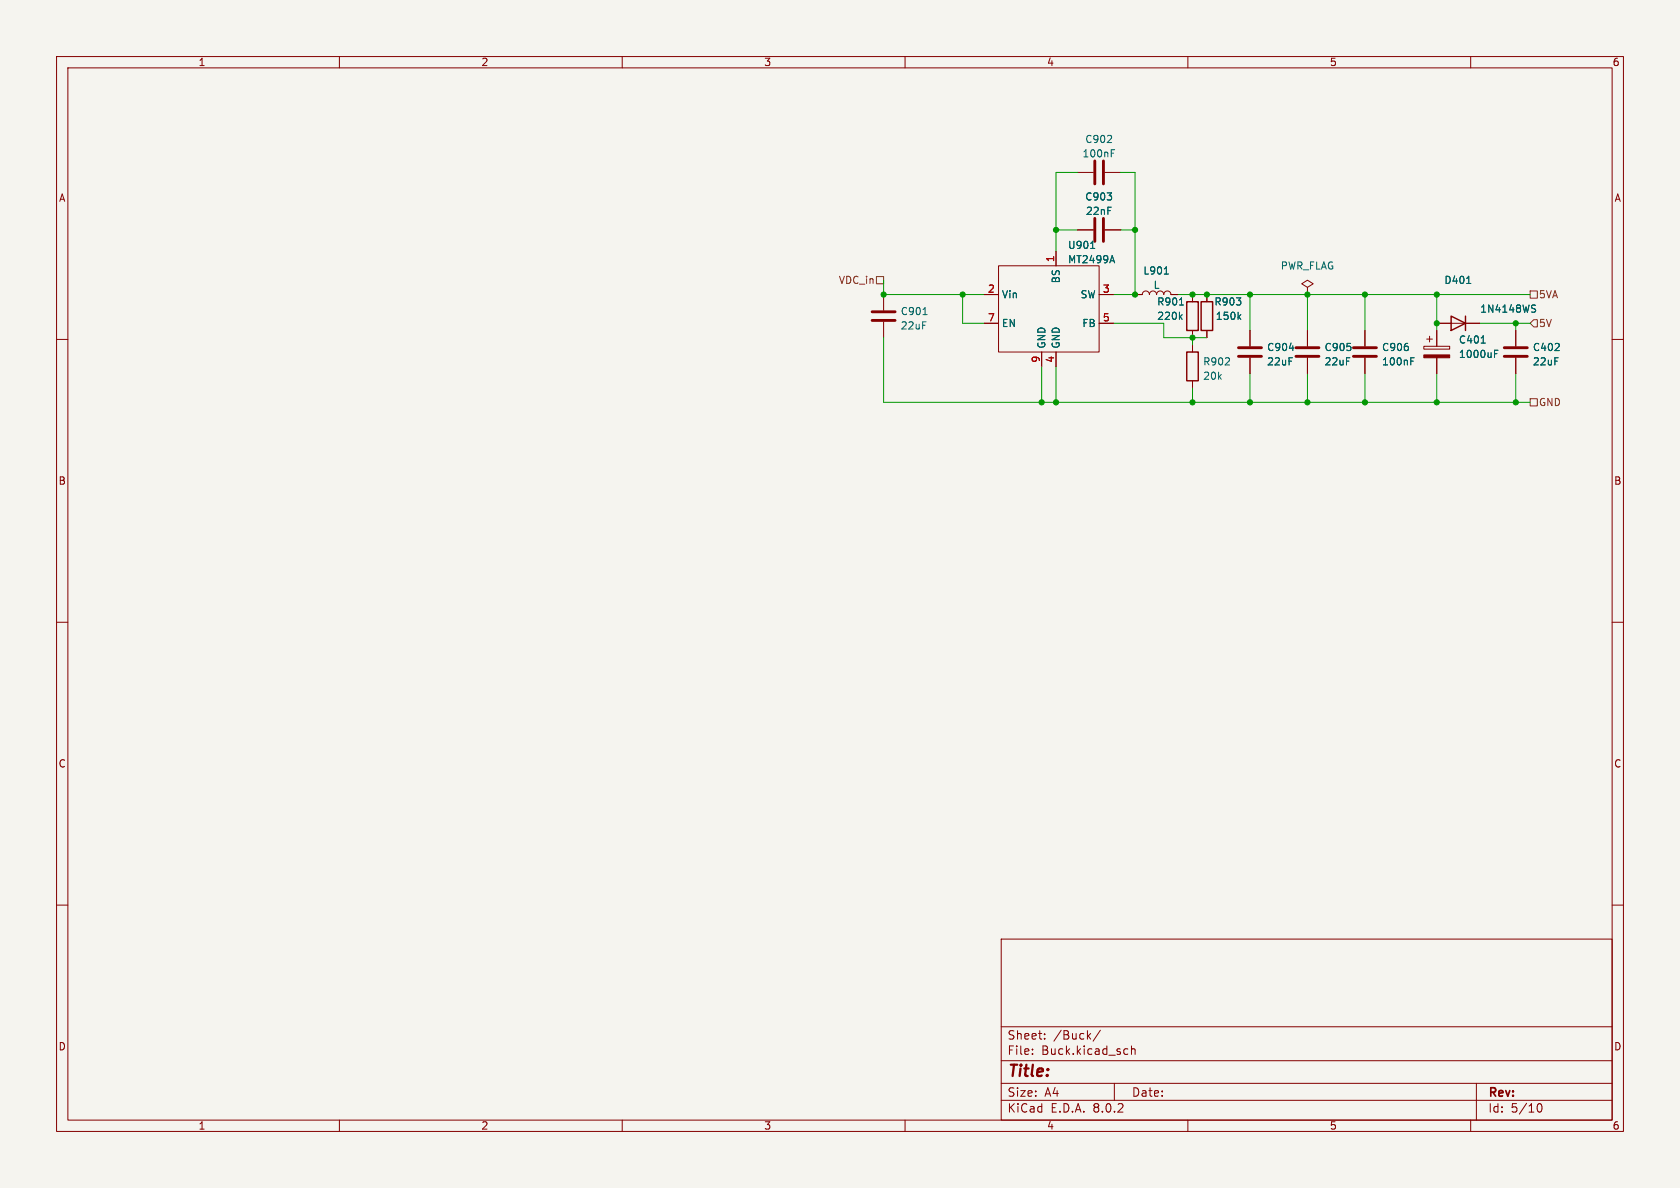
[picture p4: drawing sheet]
<svg xmlns="http://www.w3.org/2000/svg" width="297mm" height="210mm" viewBox="0 0 297 210" stroke-linecap="round" stroke-linejoin="round" font-family="sans-serif">
<path d="M0 0h297v210h-297z" fill="#f5f4ef" stroke="#f5f4ef" stroke-width=".18"/>
<g fill="none" stroke="#840000" stroke-width=".18">
<path d="M10 10h277v190h-277zM12 12h273v186h-273zM60 10v2M110 10v2M160 10v2M210 10v2M260 10v2M190.5 30.5h2.8M195.3 30.5h2.8M10 60h2M156.2 52.1v2.8M156.2 56.9v2.8"/>
<path d="M174 57.2h2.5M174 52.1h2.5M176.5 47h17.8v15.2h-17.8zM186.7 44.5v2.5M190.5 40.6h2.8M194.3 57.2h2.5M194.3 52.1h2.5M195.3 40.6h2.8M200.7 52.1h1.2a.64 .64 0 0 1 .7-.7 .64 .64 0 0 1 .6 .7 .64 .64 0 0 1 .6-.7 .64 .64 0 0 1 .7 .7 .64 .64 0 0 1 .6-.7 .64 .64 0 0 1 .6 .7 .64 .64 0 0 1 .7-.7 .64 .64 0 0 1 .6 .7h1.3M210.8 52.1v1.2M210.8 58.4v1.3M213.4 52.1v1.2"/>
<path d="M213.4 58.4v1.3M221 58.4v2.8M231.1 50.8l1.1-.6-1.1-.7-1 .7 1 .6v1.3M231.1 52.1h.1M231.1 58.4v2.8M241.3 58.4v2.8M252.2 59.9h1M252.7 59.4v1.1M254 58.4v2.8M254 57.2h7.6M268 58.4v2.8M285 60h2"/>
<path d="M184.1 62.2v2.6M186.7 62.2v2.6M210.8 61v1.2M210.8 67.3v1.3M221 63.2v2.8M231.1 63.2v2.8M241.3 63.2v2.8M251.7 61.2h4.6v.5h-4.6zM254 63.2v2.8M268 63.2v2.8M10 110h2M285 110h2"/>
<path d="M10 160h2M285 160h2M177 166h108v32h-108zM60 198v2M110 198v2M160 198v2M177 194.5h108M177 191.5h108M177 187.5h108M177 181.5h108M182.5 186.3v.1M182.5 185.5v.1"/>
<path d="M184.7 183.6v.1M184.7 182.8v.1M192.4 183.1l.4 .6M192.8 182.7l-.6 .6M194.5 182.1l-1.3 2M197 191.5v3M199 185.4l.4 .1M199.4 186.3l-.4 .1M200 185.5l.2-.1 .4 .1 .1 .9M200 184.9v1.5M210 198v2M260 198v2"/>
<path d="M261 191.5v6.5M271.7 195.7l.2-.5 .2-.1a.8 .8 0 0 1 .5 .7 .8 .8 0 0 1-.5 .8l-.2-.1-.2-.5"/>
</g>
<g fill="none" stroke="#840000" stroke-width=".51">
<path d="M193.5 28.4v4.1M193.5 38.6v4.1M195.1 28.4v4.1M195.1 38.6v4.1M154.2 56.6h4M154.2 55.1h4M218.9 63h4.1M218.9 61.5h4.1M229.1 63h4.1M229.1 61.5h4.1M239.3 63h4M239.3 61.5h4"/>
<path d="M265.9 63h4.1M265.9 61.5h4.1"/>
</g>
<g fill="none" stroke="#006464" stroke-width=".18">
<path d="M196.5 27.1h.4M196.5 26.5h.6M163.2 55.6h.7M192.8 43.9h.7M196.6 45.2l.4 1.3M205.8 48.4h.8M208.5 53.9h.7M208.6 56l.4 .5M209 55.6l-.5 .5M219 56l.4 .5M219.4 55.6l-.5 .5M259.3 50.1h.7"/>
<path d="M271 53.9l.5 .1M271 54.5l.4 .1 .1 .3-.3 .3h-.3M227.9 61.6h.8M249.4 63.8h.4M249.4 63.2h.6M261.9 60.7h.7M264.2 62.5h.4M264.2 61.9h.6"/>
</g>
<path d="M251.7 62.7h4.6v.5h-4.6z" fill="#840000" stroke="#840000" stroke-width=".18"/>
<path d="M209.8 53.3h2v5.1h-2zM212.3 53.3h2.1v5.1h-2.1zM256.5 55.9l2.6 1.3-2.6 1.2zM259.1 55.9v2.5M209.8 62.2h2v5.1h-2z" fill="none" stroke="#840000" stroke-width=".25"/>
<path d="M154.9 48.9h1.3v1.3h-1.3zM270.5 51.4h1.3v1.3h-1.3zM271.1 56.5h.7v1.3h-.7l-.6-.6zM270.5 70.5h1.3v1.3h-1.3z" fill="none" stroke="#725600" stroke-width=".18"/>
<g fill="none" stroke="#009600" stroke-width=".18">
<path d="M190.5 30.5h-3.8v14M198.1 30.5h2.6v21.6h-3.9M156.2 59.7v11.4h114.3M156.2 49.5v2.6h17.8M170.2 52.1v5.1h3.8M186.7 40.6h3.8M196.8 57.2h8.9v2.5h7.7M198.1 40.6h2.6M208.3 52.1h62.2M210.8 59.7v1.3M221 52.1v6.3M231.1 52.1v6.3"/>
<path d="M241.3 52.1v6.3M254 52.1v6.3M261.6 57.2h8.9M268 57.2v1.2M184.1 64.8v6.3M186.7 64.8v6.3M210.8 68.6v2.5M221 66v5.1M231.1 66v5.1M241.3 66v5.1M254 66v5.1M268 66v5.1"/>
</g>
<g fill="#009600" stroke="#009600" stroke-width=".18">
<circle cx="221" cy="71.1" r=".46"/>
<circle cx="268" cy="57.2" r=".46"/>
<circle cx="231.1" cy="52.1" r=".46"/>
<circle cx="221" cy="52.1" r=".46"/>
<circle cx="254" cy="57.2" r=".46"/>
<circle cx="254" cy="71.1" r=".46"/>
<circle cx="254" cy="52.1" r=".46"/>
<circle cx="268" cy="71.1" r=".46"/>
<circle cx="231.1" cy="71.1" r=".46"/>
<circle cx="241.3" cy="71.1" r=".46"/>
<circle cx="241.3" cy="52.1" r=".46"/>
<circle cx="210.8" cy="59.7" r=".46"/>
<circle cx="210.8" cy="71.1" r=".46"/>
<circle cx="200.7" cy="40.6" r=".46"/>
<circle cx="200.7" cy="52.1" r=".46"/>
<circle cx="210.8" cy="52.1" r=".46"/>
<circle cx="213.4" cy="52.1" r=".46"/>
<circle cx="186.7" cy="71.1" r=".46"/>
<circle cx="156.2" cy="52.1" r=".46"/>
<circle cx="170.2" cy="52.1" r=".46"/>
<circle cx="184.1" cy="71.1" r=".46"/>
<circle cx="186.7" cy="40.6" r=".46"/>
</g>
<text font-size="2.8" fill="#840000" x="178" y="190.9">Title:</text>
<g font-size="2.1" fill="#840000">
<text x="178" y="184">Sheet:</text>
<text x="186.2" y="184">/Buck/</text>
<text x="178" y="186.7">File:</text>
<text x="184.1" y="186.7">Buck.kicad_sch</text>
<text x="178" y="196.9">KiCad</text>
<text x="178" y="194.1">Size:</text>
<text x="184.7" y="194.1">A4</text>
<text x="185.7" y="196.9">E.D.A.</text>
<text x="193.3" y="196.9">8.0.2</text>
<text x="200" y="194.1">Date:</text>
<text x="263" y="194.3">Rev:</text>
<text x="263" y="196.9">Id:</text>
<text x="267.1" y="196.9">5/10</text>
</g>
<g font-size="1.8" fill="#840000">
<text x="35" y="11.9">1</text>
<text x="85" y="11.9">2</text>
<text x="135" y="11.9">3</text>
<text x="185" y="11.9">4</text>
<text x="235" y="11.9">5</text>
<text x="285" y="11.9">6</text>
<text x="10.3" y="35.9">A</text>
<text x="285.3" y="35.9">A</text>
<text x="10.3" y="85.9">B</text>
<text x="285.3" y="85.9">B</text>
<text x="10.3" y="135.9">C</text>
<text x="285.3" y="135.9">C</text>
<text x="10.3" y="185.9">D</text>
<text x="285.3" y="185.9">D</text>
<text x="35" y="199.9">1</text>
<text x="85" y="199.9">2</text>
<text x="135" y="199.9">3</text>
<text x="185" y="199.9">4</text>
<text x="235" y="199.9">5</text>
<text x="285" y="199.9">6</text>
</g>
<g font-size="1.8" fill="#006464">
<text x="191.3" y="28">100nF</text>
<text x="191.8" y="25.5">C902</text>
<text x="191.8" y="35.6">C903</text>
<text x="191.9" y="38.2">22nF</text>
<text x="188.7" y="44.2">U901</text>
<text x="188.7" y="46.7">MT2499A</text>
<text x="226.3" y="47.9">PWR_FLAG</text>
<text x="177" y="52.9">Vin</text>
<text x="187.6" y="50.2" transform="rotate(-90 187.6 50.2)">BS</text>
<text x="190.9" y="52.9">SW</text>
<text x="202" y="48.7">L901</text>
<text x="203.9" y="51.3">L</text>
<text x="255.3" y="50.4">D401</text>
<text x="159.1" y="55.9">C901</text>
<text x="159.1" y="58.4">22uF</text>
<text x="177" y="58">EN</text>
<text x="191.2" y="58">FB</text>
<text x="204.5" y="54.2">R901</text>
<text x="204.5" y="56.7">220k</text>
<text x="214.6" y="54.2">R903</text>
<text x="214.8" y="56.7">150k</text>
<text x="261.6" y="55.5">1N4148WS</text>
<text x="185" y="61.7" transform="rotate(-90 185 61.7)">GND</text>
<text x="187.6" y="61.7" transform="rotate(-90 187.6 61.7)">GND</text>
<text x="212.6" y="64.8">R902</text>
<text x="223.9" y="62.3">C904</text>
<text x="223.9" y="64.8">22uF</text>
<text x="234.1" y="62.3">C905</text>
<text x="234.1" y="64.8">22uF</text>
<text x="244.2" y="62.3">C906</text>
<text x="244.2" y="64.8">100nF</text>
<text x="257.8" y="60.9">C401</text>
<text x="257.8" y="63.5">1000uF</text>
<text x="270.9" y="62.3">C402</text>
<text x="270.9" y="64.8">22uF</text>
<text x="212.6" y="67.3">20k</text>
</g>
<g font-size="1.8" fill="#a90000">
<text x="186.4" y="46.4" transform="rotate(-90 186.4 46.4)">1</text>
<text x="174.6" y="51.8">2</text>
<text x="194.9" y="51.8">3</text>
<text x="174.6" y="56.9">7</text>
<text x="194.9" y="56.9">5</text>
<text x="183.9" y="64.2" transform="rotate(-90 183.9 64.2)">9</text>
<text x="186.4" y="64.2" transform="rotate(-90 186.4 64.2)">4</text>
</g>
<g font-size="1.8" fill="#725600">
<text x="148.2" y="50.4">VDC_in</text>
<text x="272" y="52.9">5VA</text>
<text x="272" y="58">5V</text>
<text x="272" y="72">GND</text>
</g>
</svg>
